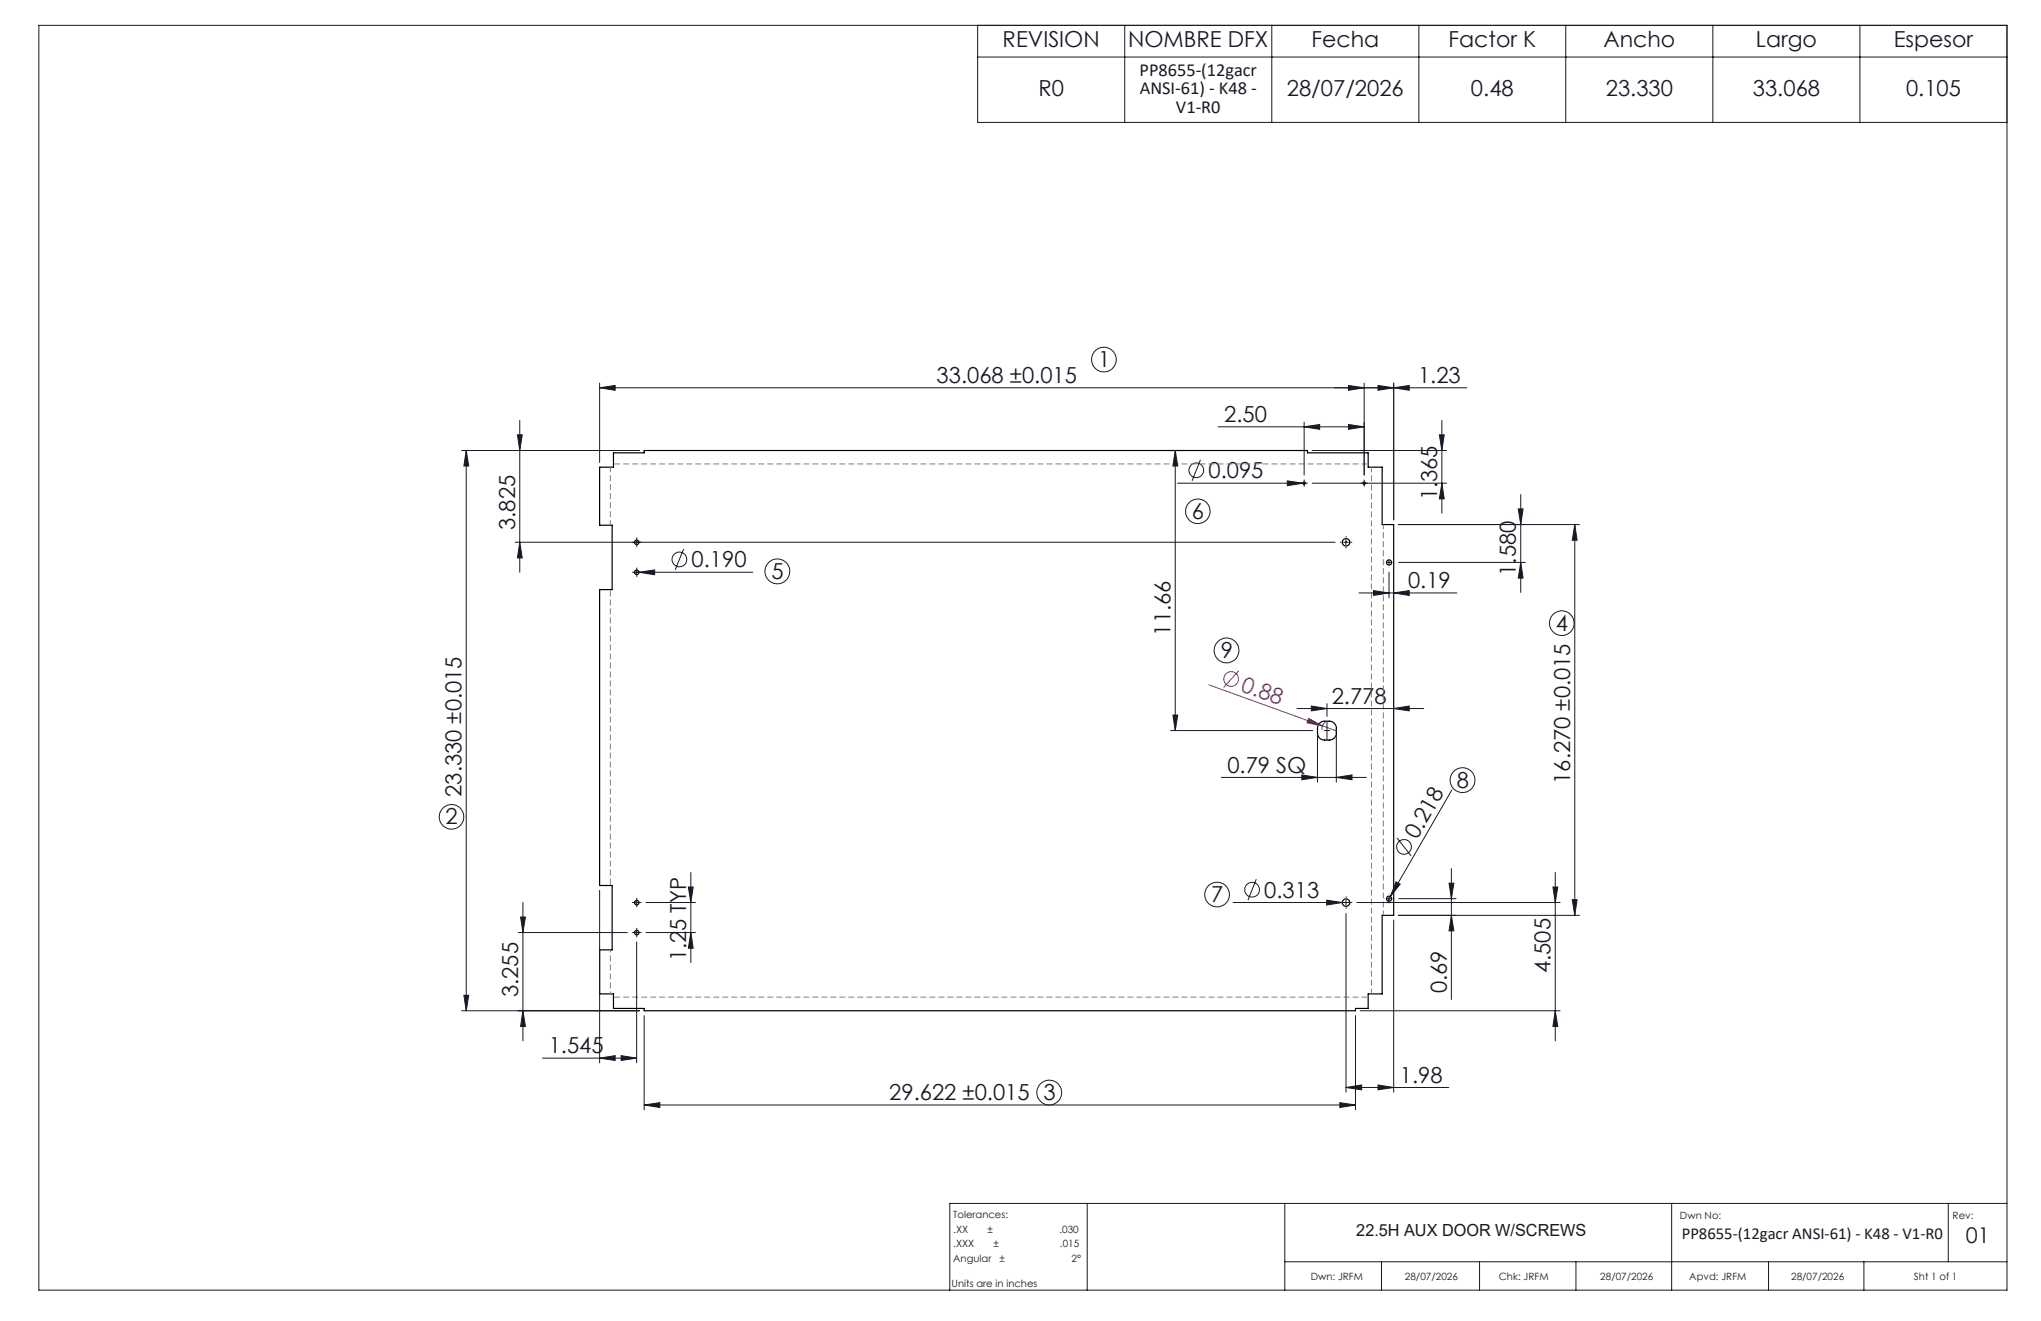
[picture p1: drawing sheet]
<svg xmlns="http://www.w3.org/2000/svg" width="432mm" height="279mm" viewBox="0 0 432 279" stroke-linecap="round" stroke-linejoin="round" font-family="sans-serif">
<g fill="none" stroke="#191924" stroke-width=".21">
<path d="M8.2 5.4h416.4v267.5h-416.4zM206.8 5.4v20.5h217.8M206.8 12.1h217.8M237.9 5.4v20.5M269.1 5.4v20.5M300.2 5.4v20.5M331.3 5.4v20.5M362.4 5.4v20.5M393.5 5.4v20.5M97.6 95.3h37.7M98.6 95.3l.6 3.3h-1.1zM98.6 95.3v118.5"/>
<path d="M109.5 92h1l-.5 3.3zM110 88.9v32.1M126.9 82l3.2-.5v1zM126.9 82h183.4M126.9 81v16.8M248.6 95.3l.6 3.3h-1.1zM248.6 95.3v59.2M254 97.3l-1.8 4.4M257.7 90.3h30.9M275.9 90.3l3.3-.5v1zM275.9 89.3v11.2M277.6 95.3h28.4"/>
<path d="M285.3 81.5l3.3 .5-3.3 .5zM285.3 89.8l3.3 .5-3.3 .5zM288.6 81v19.5M291.5 81.5l3.4 .5-3.4 .5zM294.9 82l3.2-.5v1zM294.9 81v29M304.5 92h1l-.5 3.3zM305 88.9v19.6M109 114.7h173.5M110 114.7l.5 3.3h-1zM134.7 114.2v1M144.6 116.1l-1.8 4.4"/>
<path d="M249.1 102.2h27.3M272.3 101.7l3.4 .5-3.4 .5zM275.9 101.7v1M277.6 102.2h28.4M284.3 114.7h1M284.8 114.2v1M288.6 101.7v1M293.4 119h1M293.9 118.5v1M295.8 110.9h38.4M295.9 119h26.8M305 102.2l.5 3.3h-1z"/>
<path d="M321.2 107.6h1l-.5 3.3zM321.7 119l.5 3.3h-1zM321.7 104.6v20.7M333.2 110.9l.5 3.4h-1.1zM333.2 110.9v82.7M134.2 121h25M134.7 120.5v1.1M135.2 121l3.3-.5v1.1zM287.5 125.4h20.7M290.6 124.9l3.3 .5-3.3 .5zM293.9 121v5.4M294.9 125.4l3.2-.5v1z"/>
<path d="M247.6 154.5h30.1M248.1 151.2h1.1l-.6 3.3zM274.4 149.9h26.8M277.4 149.3l3.3 .6-3.3 .5zM278.7 155.5v9.9M280.7 148.8v2.7M280.7 152.5v4M282.7 155.5v9.9M294.9 149.9l3.2-.6v1.1zM258.4 164.4h30.7M275.4 163.9l3.3 .5-3.3 .5zM282.7 164.4l3.3-.5v1z"/>
<path d="M295.6 177.2l2.9 3.8M307.2 167.1l-13.1 22.5M109.6 197.2h23.1M110.1 194h1.1l-.6 3.2zM110.6 190.9v29.2M126.9 188.3v36.5M134.2 190.9h1M134.2 197.2h1M134.7 190.4v1M134.7 196.7v1.1M134.7 199.2v25.6M136.7 190.9h10.4"/>
<path d="M136.7 197.2h10.4M145.6 187.6h1l-.4 3.3zM146.2 197.2l.4 3.4h-1zM146.2 184.5v19.1M260.9 190.9h24.7M265.8 185.9l-1.8 4.5M280.7 190.4l3.3 .5-3.3 .5zM284.8 190.4v1M284.8 193.2v37.8M287.1 190.9h43M293.4 190.1h1M293.9 189.6v1"/>
<path d="M294.1 189.6l-.5 1M294.9 194.6v36.4M295.3 186.5l.9 .5-2.1 2.6zM295.8 193.6h38.4M295.9 190.1h12.1M306.6 186.8h1l-.5 3.3zM307.1 193.6l.5 3.3h-1zM307.1 183.7v27.7M328.5 187.6h1.1l-.6 3.3zM329 184.5v35.6M332.6 190.3h1.1l-.5 3.3zM97.6 213.8h37.7"/>
<path d="M98.1 210.5h1.1l-.6 3.3zM110.6 213.8l.6 3.3h-1.1zM136.3 214.8v19.9M286.8 214.8v19.9M287.8 213.8h42.3M329 213.8l.6 3.3h-1.1zM114.8 223.8h19.9M126.9 223.8l3.2-.5v1zM131.4 223.3l3.3 .5-3.3 .5zM136.3 233.7l3.3-.5v1zM136.3 233.7h150.5M283.5 233.2l3.3 .5-3.3 .5z"/>
<path d="M284.8 230l3.3-.5v1zM284.8 230h21.7M291.5 229.5l3.4 .5-3.4 .5zM230 254.5v18.4M271.8 254.5v18.4M353.7 254.5v18.4M412.2 254.5v12.4M424.6 254.5h-223.7v18.4M271.8 266.9h152.8M292.3 266.9v6M313 266.9v6M333.4 266.9v6"/>
<path d="M374.2 266.9v6M394.3 266.9v6"/>
<circle cx="233.5" cy="76.1" r="2.62"/>
<circle cx="253.1" cy="99.5" r="1.55"/>
<circle cx="143.8" cy="118.3" r="1.55"/>
<circle cx="253.4" cy="108.1" r="2.6"/>
<circle cx="164.5" cy="120.8" r="2.63"/>
<circle cx="259.5" cy="137.6" r="2.63"/>
<circle cx="330.4" cy="131.8" r="2.61"/>
<circle cx="95.5" cy="172.8" r="2.59"/>
<circle cx="297" cy="179.1" r="1.55"/>
<circle cx="309.4" cy="165" r="2.62"/>
<circle cx="257.5" cy="189.2" r="2.61"/>
<circle cx="264.9" cy="188.2" r="1.56"/>
<circle cx="222" cy="231.1" r="2.62"/>
</g>
<g fill="none" stroke="#000" stroke-width=".25">
<path d="M129.8 95.8h6.5v-.5h140.3v.5h12.9v3h2.9v12.1h2.5v82.7h-2.5v16.6h-2.9v3.1h-2.7v.5h-150.5v-.5h-6.5v-3.1h-2.9v-9.3h2.6v-13.6h-2.6v-62.6h2.6v-13.6h-2.6v-12.3h2.9zM279.2 153l.2-.2a3.2 3.2 0 0 1 2.6 0l.5 .4a3.2 3.2 0 0 1 0 2.7l-.5 .4a3.2 3.2 0 0 1-2.6 0l-.4-.4a3.2 3.2 0 0 1 0-2.7z"/>
<circle cx="134.7" cy="114.7" r=".48"/>
<circle cx="275.9" cy="102.2" r=".25"/>
<circle cx="284.8" cy="114.7" r=".8"/>
<circle cx="288.6" cy="102.2" r=".25"/>
<circle cx="293.9" cy="119" r=".56"/>
<circle cx="134.7" cy="121.1" r=".48"/>
<circle cx="134.7" cy="197.3" r=".48"/>
<circle cx="134.7" cy="190.9" r=".48"/>
<circle cx="284.8" cy="190.9" r=".8"/>
<circle cx="293.9" cy="190.1" r=".56"/>
</g>
<g fill="none" stroke="#a0006e" stroke-width=".21">
<path d="M255.8 144.9l24 8.6M262.1 141.9l-3.2 3.5M276.9 151.9l2.9 1.6-3.3-.6zM279.8 153.5l2.8 1.1M280.4 152.8a1.49 1.49 0 0 0-.7 1.6"/>
<circle cx="260.5" cy="143.6" r="1.56"/>
</g>
<g fill="none" stroke="#191924" stroke-width=".21" stroke-dasharray="15.2 1.3 1.3 1.3" stroke-linecap="butt">
<path d="M134.2 114.7h-.5M134.7 114.2v-.5M134.7 115.2v.5M135.2 114.7h.5M275.4 102.2h-.2M275.9 101.7v-.3M275.9 102.7v.2M276.4 102.2h.3M283.8 114.7h-.3M284.8 113.7v-.3M284.8 115.7v.3M285.8 114.7h.3"/>
<path d="M288.1 102.2h-.2M288.6 101.7v-.3M288.6 102.7v.2M289.1 102.2h.3M292.9 119h-.1M293.9 118v-.1M134.2 121h-.5M134.7 120.5v-.4M134.7 121.5v.5M135.2 121h.5M134.2 190.9h-.5M134.2 197.2h-.5"/>
<path d="M134.7 190.4v-.5M134.7 191.4v.5M134.7 196.7v-.4M134.7 197.7v.5M135.2 190.9h.5M135.2 197.2h.5M283.8 190.9h-.3M284.8 189.9v-.3M284.8 191.9v.3M285.8 190.9h.3M292.9 190.1h-.1M293.9 189.1v-.1"/>
</g>
<path d="M282.7 154.5h-4" fill="none" stroke="#191924" stroke-width=".21" stroke-dasharray="15.2 1.3 1.3 1.3" stroke-dashoffset="15.1" stroke-linecap="butt"/>
<path d="M129.1 124.7v62.6" fill="none" stroke="#808080" stroke-width=".21" stroke-dasharray="1.3 .6" stroke-dashoffset="-.2" stroke-linecap="butt"/>
<path d="M129.1 200.9v9.3" fill="none" stroke="#808080" stroke-width=".21" stroke-dasharray="1.3 .6" stroke-dashoffset=".7" stroke-linecap="butt"/>
<path d="M289.5 98.1h-159.7M129.8 210.9h159.7" fill="none" stroke="#808080" stroke-width=".21" stroke-dasharray="1.3 .6" stroke-dashoffset="-.1" stroke-linecap="butt"/>
<path d="M129.1 98.8v12.3M290.1 210.2v-111.4" fill="none" stroke="#808080" stroke-width=".21" stroke-dasharray="1.3 .6" stroke-dashoffset=".2" stroke-linecap="butt"/>
<path d="M292.7 193.6v-82.7" fill="none" stroke="#808080" stroke-width=".21" stroke-dasharray="1.3 .6" stroke-dashoffset=".3" stroke-linecap="butt"/>
<g fill="#191924">
<path d="M280.7 190.4l3.3 .5-3.3 .5z"/>
<path d="M272.3 101.7l3.4 .5-3.4 .5z"/>
<path d="M135.2 121l3.3-.5v1.1z"/>
<path d="M295.3 186.5l.9 .5-2.1 2.6z"/>
<path d="M283.5 233.2l3.3 .5-3.3 .5zM136.3 233.7l3.3-.5v1zM294.9 82l3.2-.5v1zM285.3 81.5l3.3 .5-3.3 .5z"/>
<path d="M275.9 90.3l3.3-.5v1zM285.3 89.8l3.3 .5-3.3 .5z"/>
<path d="M307.1 193.6l.5 3.3h-1zM306.6 186.8h1l-.5 3.3z"/>
<path d="M98.6 95.3l.6 3.3h-1.1zM98.1 210.5h1.1l-.6 3.3zM110.1 194h1.1l-.6 3.2zM110.6 213.8l.6 3.3h-1.1zM145.6 187.6h1l-.4 3.3zM146.2 197.2l.4 3.4h-1zM304.5 92h1l-.5 3.3zM305 102.2l.5 3.3h-1zM109.5 92h1l-.5 3.3zM110 114.7l.5 3.3h-1zM328.5 187.6h1.1l-.6 3.3zM329 213.8l.6 3.3h-1.1zM333.2 110.9l.5 3.4h-1.1zM332.6 190.3h1.1l-.5 3.3z"/>
<path d="M321.2 107.6h1l-.5 3.3zM321.7 119l.5 3.3h-1z"/>
<path d="M284.8 230l3.3-.5v1zM291.5 229.5l3.4 .5-3.4 .5zM290.6 124.9l3.3 .5-3.3 .5zM294.9 125.4l3.2-.5v1zM126.9 82l3.2-.5v1zM291.5 81.5l3.4 .5-3.4 .5zM126.9 223.8l3.2-.5v1zM131.4 223.3l3.3 .5-3.3 .5z"/>
</g>
<path d="M276.9 151.9l2.9 1.6-3.3-.6z" fill="#a0006e"/>
<g fill="#191924">
<path d="M294.9 149.9l3.2-.6v1.1zM277.4 149.3l3.3 .6-3.3 .5zM282.7 164.4l3.3-.5v1zM275.4 163.9l3.3 .5-3.3 .5z"/>
<path d="M248.1 151.2h1.1l-.6 3.3zM248.6 95.3l.6 3.3h-1.1z"/>
</g>
<g font-size="4.7" fill="#191924">
<text x="212.1" y="9.9">REVISION</text>
<text x="238.7" y="9.9">NOMBRE DFX</text>
<text x="277.5" y="9.9">Fecha</text>
<text x="306.5" y="9.9">Factor K</text>
<text x="339.2" y="9.9">Ancho</text>
<text x="371.5" y="9.9">Largo</text>
<text x="400.7" y="9.9">Espesor</text>
<text x="219.7" y="20.2">R0</text>
<text x="272.2" y="20.2">28/07/2026</text>
<text x="311.2" y="20.2">0.48</text>
<text x="339.7" y="20.2">23.330</text>
<text x="370.8" y="20.2">33.068</text>
<text x="403.2" y="20.2">0.105</text>
<text x="232.3" y="77.6">1</text>
<text x="198.1" y="81">33.068 ±0.015</text>
<text x="300" y="81">1.23</text>
<text x="259" y="89.2">2.50</text>
<text x="255.7" y="101.2">0.095</text>
<text x="304" y="105.8" transform="rotate(-90 304 105.8)">1.365</text>
<text x="109" y="112.1" transform="rotate(-90 109 112.1)">3.825</text>
<text x="252.2" y="109.7">6</text>
<text x="146.3" y="120">0.190</text>
<text x="163.2" y="122.4">5</text>
<text x="297.9" y="124.4">0.19</text>
<text x="320.7" y="121.8" transform="rotate(-90 320.7 121.8)">1.580</text>
<text x="247.7" y="134.4" transform="rotate(-90 247.7 134.4)">11.66</text>
<text x="329.2" y="133.4">4</text>
<text x="258.3" y="139.1">9</text>
<text x="281.7" y="148.8">2.778</text>
<text x="259.7" y="163.4">0.79 SQ</text>
<text x="308.2" y="166.6">8</text>
<text x="332.2" y="165.8" transform="rotate(-90 332.2 165.8)">16.270 ±0.015</text>
<text x="97.7" y="168.6" transform="rotate(-90 97.7 168.6)">23.330 ±0.015</text>
<text x="94.3" y="174.3">2</text>
<text x="299.8" y="177.7" transform="rotate(-60 299.8 177.7)">0.218</text>
<text x="256.2" y="190.8">7</text>
<text x="267.5" y="189.9">0.313</text>
<text x="145.1" y="203.4" transform="rotate(-90 145.1 203.4)">1.25 TYP</text>
<text x="328" y="205.8" transform="rotate(-90 328 205.8)">4.505</text>
<text x="109.7" y="210.9" transform="rotate(-90 109.7 210.9)">3.255</text>
<text x="306.1" y="210.1" transform="rotate(-90 306.1 210.1)">0.69</text>
<text x="116.1" y="222.8">1.545</text>
<text x="188.1" y="232.7">29.622 ±0.015 3</text>
<text x="296.2" y="229">1.98</text>
</g>
<text font-size="4.7" fill="#a0006e" x="262.3" y="146.1" transform="rotate(20 262.3 146.1)">0.88</text>
<text font-size="4.6" fill="#191924" x="415.9" y="263">01</text>
<g font-size="3.9" fill="#191924">
<text x="241.1" y="16.1">PP8655-(12gacr</text>
<text x="241.1" y="19.9">ANSI-61) - K48 -</text>
<text x="248.8" y="23.8">V1-R0</text>
</g>
<g font-size="3.5" fill="#191924">
<text x="286.9" y="261.4">22.5H AUX DOOR W/SCREWS</text>
<text x="355.8" y="262">PP8655-(12gacr ANSI-61) - K48 - V1-R0</text>
</g>
<g font-size="2.1" fill="#191924">
<text x="201.7" y="257.6">Tolerances:</text>
<text x="355.4" y="257.8">Dwn No:</text>
<text x="413.1" y="257.8">Rev:</text>
<text x="201.7" y="260.7">.XX</text>
<text x="201.7" y="263.9">.XXX</text>
<text x="208.9" y="260.7">±</text>
<text x="210.2" y="263.9">±</text>
<text x="224.1" y="260.7">.030</text>
<text x="224.3" y="263.9">.015</text>
<text x="201.7" y="267">Angular</text>
<text x="211.5" y="267">±</text>
<text x="226.7" y="267">2°</text>
<text x="201.3" y="272.3">Units are in inches</text>
<text x="277.3" y="270.7">Dwn: JRFM</text>
<text x="297.2" y="270.7">28/07/2026</text>
<text x="317.1" y="270.7">Chk: JRFM</text>
<text x="338.6" y="270.7">28/07/2026</text>
<text x="357.4" y="270.7">Apvd: JRFM</text>
<text x="378.9" y="270.7">28/07/2026</text>
<text x="404.9" y="270.7">Sht 1 of 1</text>
</g>
</svg>
